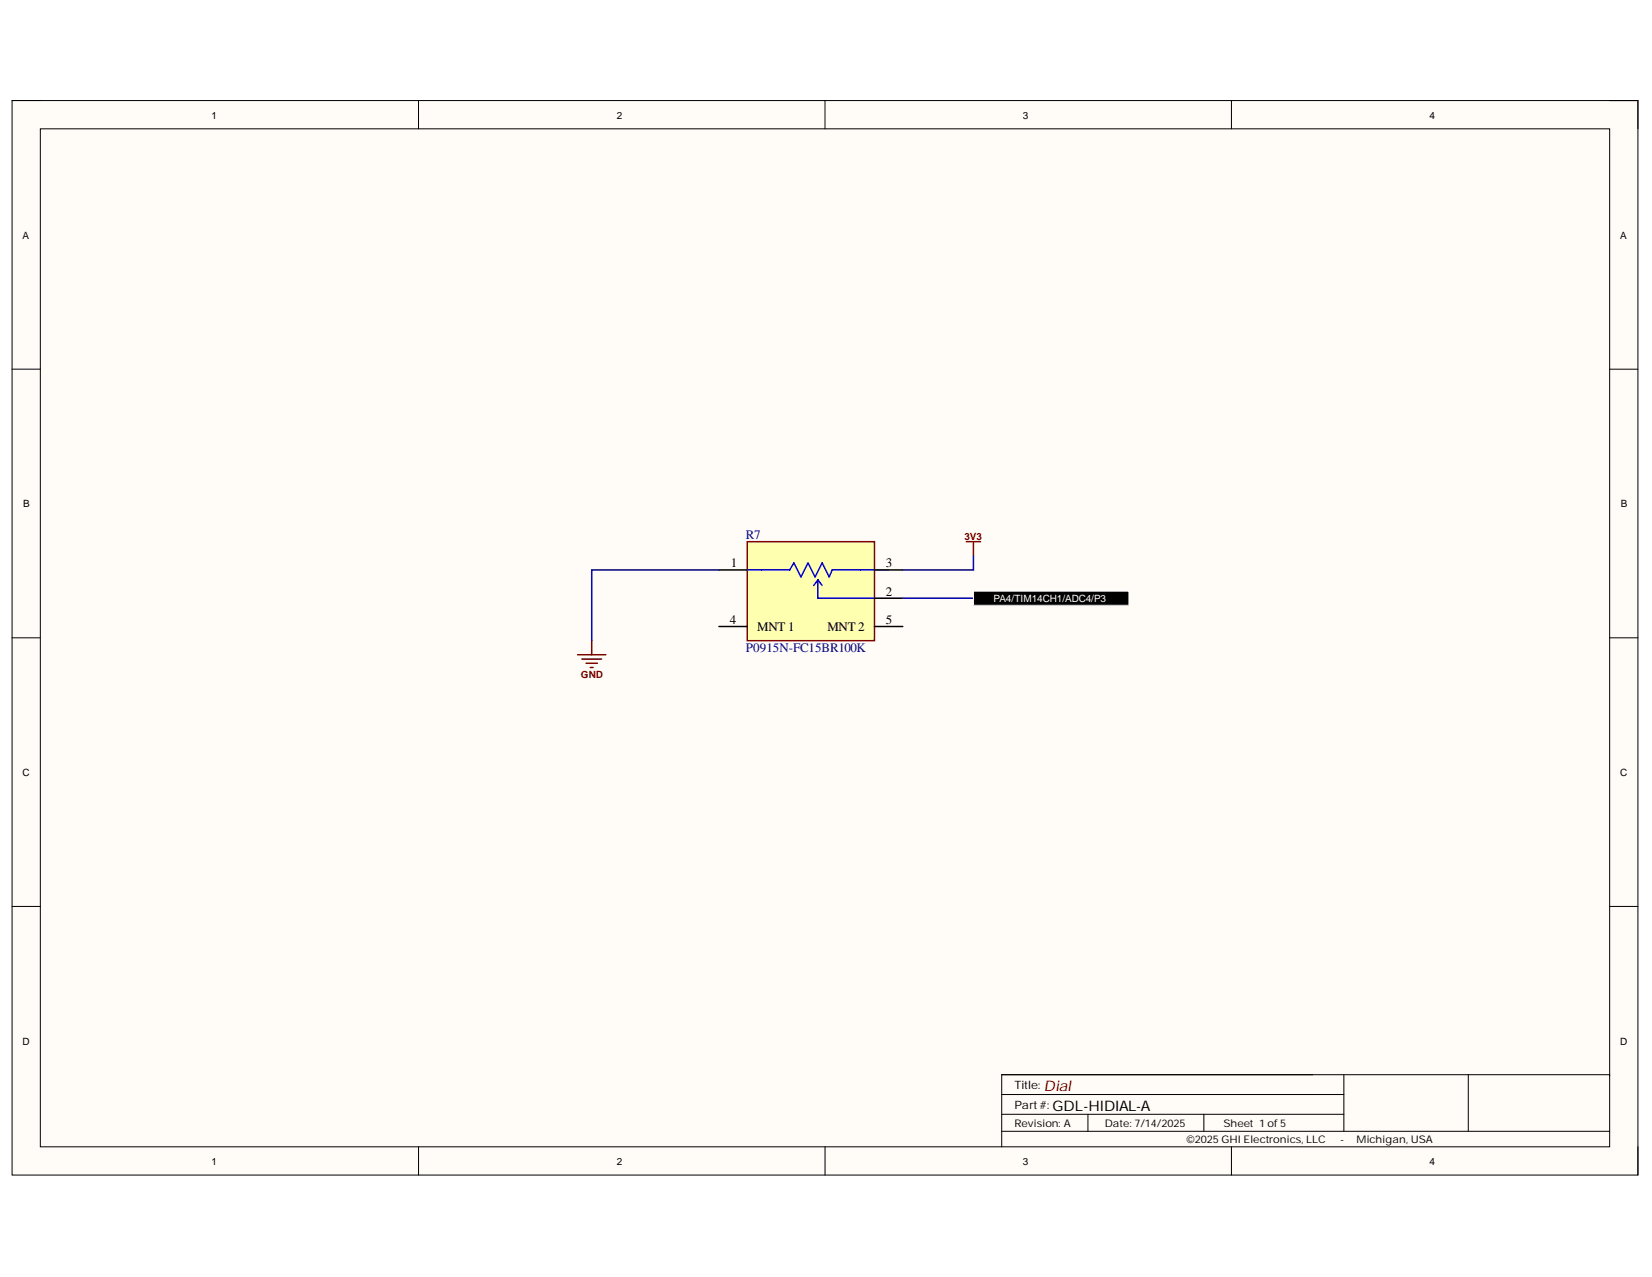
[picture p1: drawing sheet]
<svg xmlns="http://www.w3.org/2000/svg" width="279mm" height="216mm" viewBox="0 0 279 216" stroke-linecap="round" stroke-linejoin="round" font-family="sans-serif">
<path d="M2 17h275v181.7h-275z" fill-rule="evenodd" fill="#fffcf8"/>
<path d="M2 17h275v181.7h-275z" fill="none" stroke="#000" stroke-width=".17"/>
<path d="M6.8 21.8h265.4v172.1h-265.4z" fill-rule="evenodd" fill="#fffcf8"/>
<g fill="none" stroke="#000" stroke-width=".17">
<path d="M2 17h4.8M70.8 17v4.8M139.5 17v4.8M208.3 17v4.8M272.2 17h4.8v4.8M6.8 21.8h265.4v172.1h-265.4zM2 62.4h4.8M272.2 62.4h4.8M2 107.8h4.8M272.2 107.8h4.8M2 153.3h4.8M272.2 153.3h4.8"/>
<path d="M70.8 193.9v4.8M139.5 193.9v4.8M169.4 188.4h57.9M169.4 191.3h102.8M169.4 185.1h57.9M184 188.4v2.9M203.6 188.4v2.9M208.3 193.9v4.8M227.3 181.7v9.6M248.3 181.7v9.6M272.2 181.9v-.2h-102.8v12.2M277 193.9v4.8"/>
</g>
<path d="M126.4 91.6h21.5v16.7h-21.5z" fill-rule="evenodd" fill="#ffffb0"/>
<path d="M126.4 91.6h21.5v16.7h-21.5zM163.4 91.6h2.4M164.6 91.6v2.4M97.7 110.7h4.8M98.4 111.4h3.4M99.1 112.1h1.9M99.8 112.9h.5M100.1 108.3v2.4" fill="none" stroke="#800000" stroke-width=".25"/>
<path d="M126.4 96.4h7.2l.7-1.2 1.2 2.4 1.2-2.4 1.2 2.4 1.1-2.4 1.2 2.4 .5-1.2h9.6M138.3 98l-.7 1M138.3 98l.7 1M138.3 98v3.1h9.6" fill="none" stroke="#00f" stroke-width=".25"/>
<path d="M121.6 96.4h4.8M147.9 96.4h4.8M121.6 105.9h4.8M147.9 105.9h4.8M147.9 101.1h4.8" fill="none" stroke="#000" stroke-width=".25"/>
<path d="M121.6 96.4h-21.5v11.9M164.6 94v2.4h-11.9M152.7 101.1h11.9" fill="none" stroke="#000080" stroke-width=".25"/>
<path d="M164.6 99.9h26.3v2.4h-26.3z" fill-rule="evenodd" fill="#000"/>
<path d="M164.6 99.9h26.3v2.4h-26.3z" fill="none" stroke="#fff" stroke-width=".17"/>
<text font-size="2.5" fill="#800000" x="176.6" y="184.4">Dial</text>
<text font-size="2.5" x="178" y="187.8">GDL-HIDIAL-A</text>
<g font-size="2.2">
<text x="123.6" y="95.9">1</text>
<text x="149.8" y="95.9">3</text>
<text x="149.8" y="100.7">2</text>
<text x="123.4" y="105.5">4</text>
<text x="128.1" y="106.7">MNT 1</text>
<text x="139.9" y="106.7">MNT 2</text>
<text x="149.8" y="105.5">5</text>
</g>
<g font-size="2.2" fill="#000080">
<text x="126.1" y="91.2">R7</text>
<text x="126.1" y="110.3">P0915N-FC15BR100K</text>
</g>
<g font-size="1.9">
<text x="171.6" y="184.1">Title:</text>
<text x="171.6" y="187.5">Part #:</text>
</g>
<g font-size="1.8">
<text x="171.6" y="190.5">Revision: A</text>
<text x="186.9" y="190.5">Date: 7/14/2025</text>
<text x="206.9" y="190.5">Sheet 1 of 5</text>
<text x="200.7" y="193.3">©2025 GHI Electronics, LLC</text>
<text x="226.7" y="193.3">-</text>
<text x="229.4" y="193.3">Michigan, USA</text>
</g>
<g font-size="1.7">
<text x="35.8" y="20">1</text>
<text x="104.3" y="20">2</text>
<text x="173" y="20">3</text>
<text x="241.8" y="20">4</text>
<text x="3.8" y="40.3">A</text>
<text x="274" y="40.3">A</text>
<text x="3.9" y="85.8">B</text>
<text x="274.1" y="85.8">B</text>
<text x="3.8" y="131.2">C</text>
<text x="274" y="131.2">C</text>
<text x="3.8" y="176.6">D</text>
<text x="274" y="176.6">D</text>
<text x="35.8" y="196.9">1</text>
<text x="104.3" y="196.9">2</text>
<text x="173" y="196.9">3</text>
<text x="241.8" y="196.9">4</text>
</g>
<g font-size="1.7" fill="#800000">
<text x="163.1" y="91.3">3V3</text>
<text x="98.2" y="114.7">GND</text>
</g>
<text font-size="1.7" fill="#fff" x="168" y="101.7">PA4/TIM14CH1/ADC4/P3</text>
</svg>
